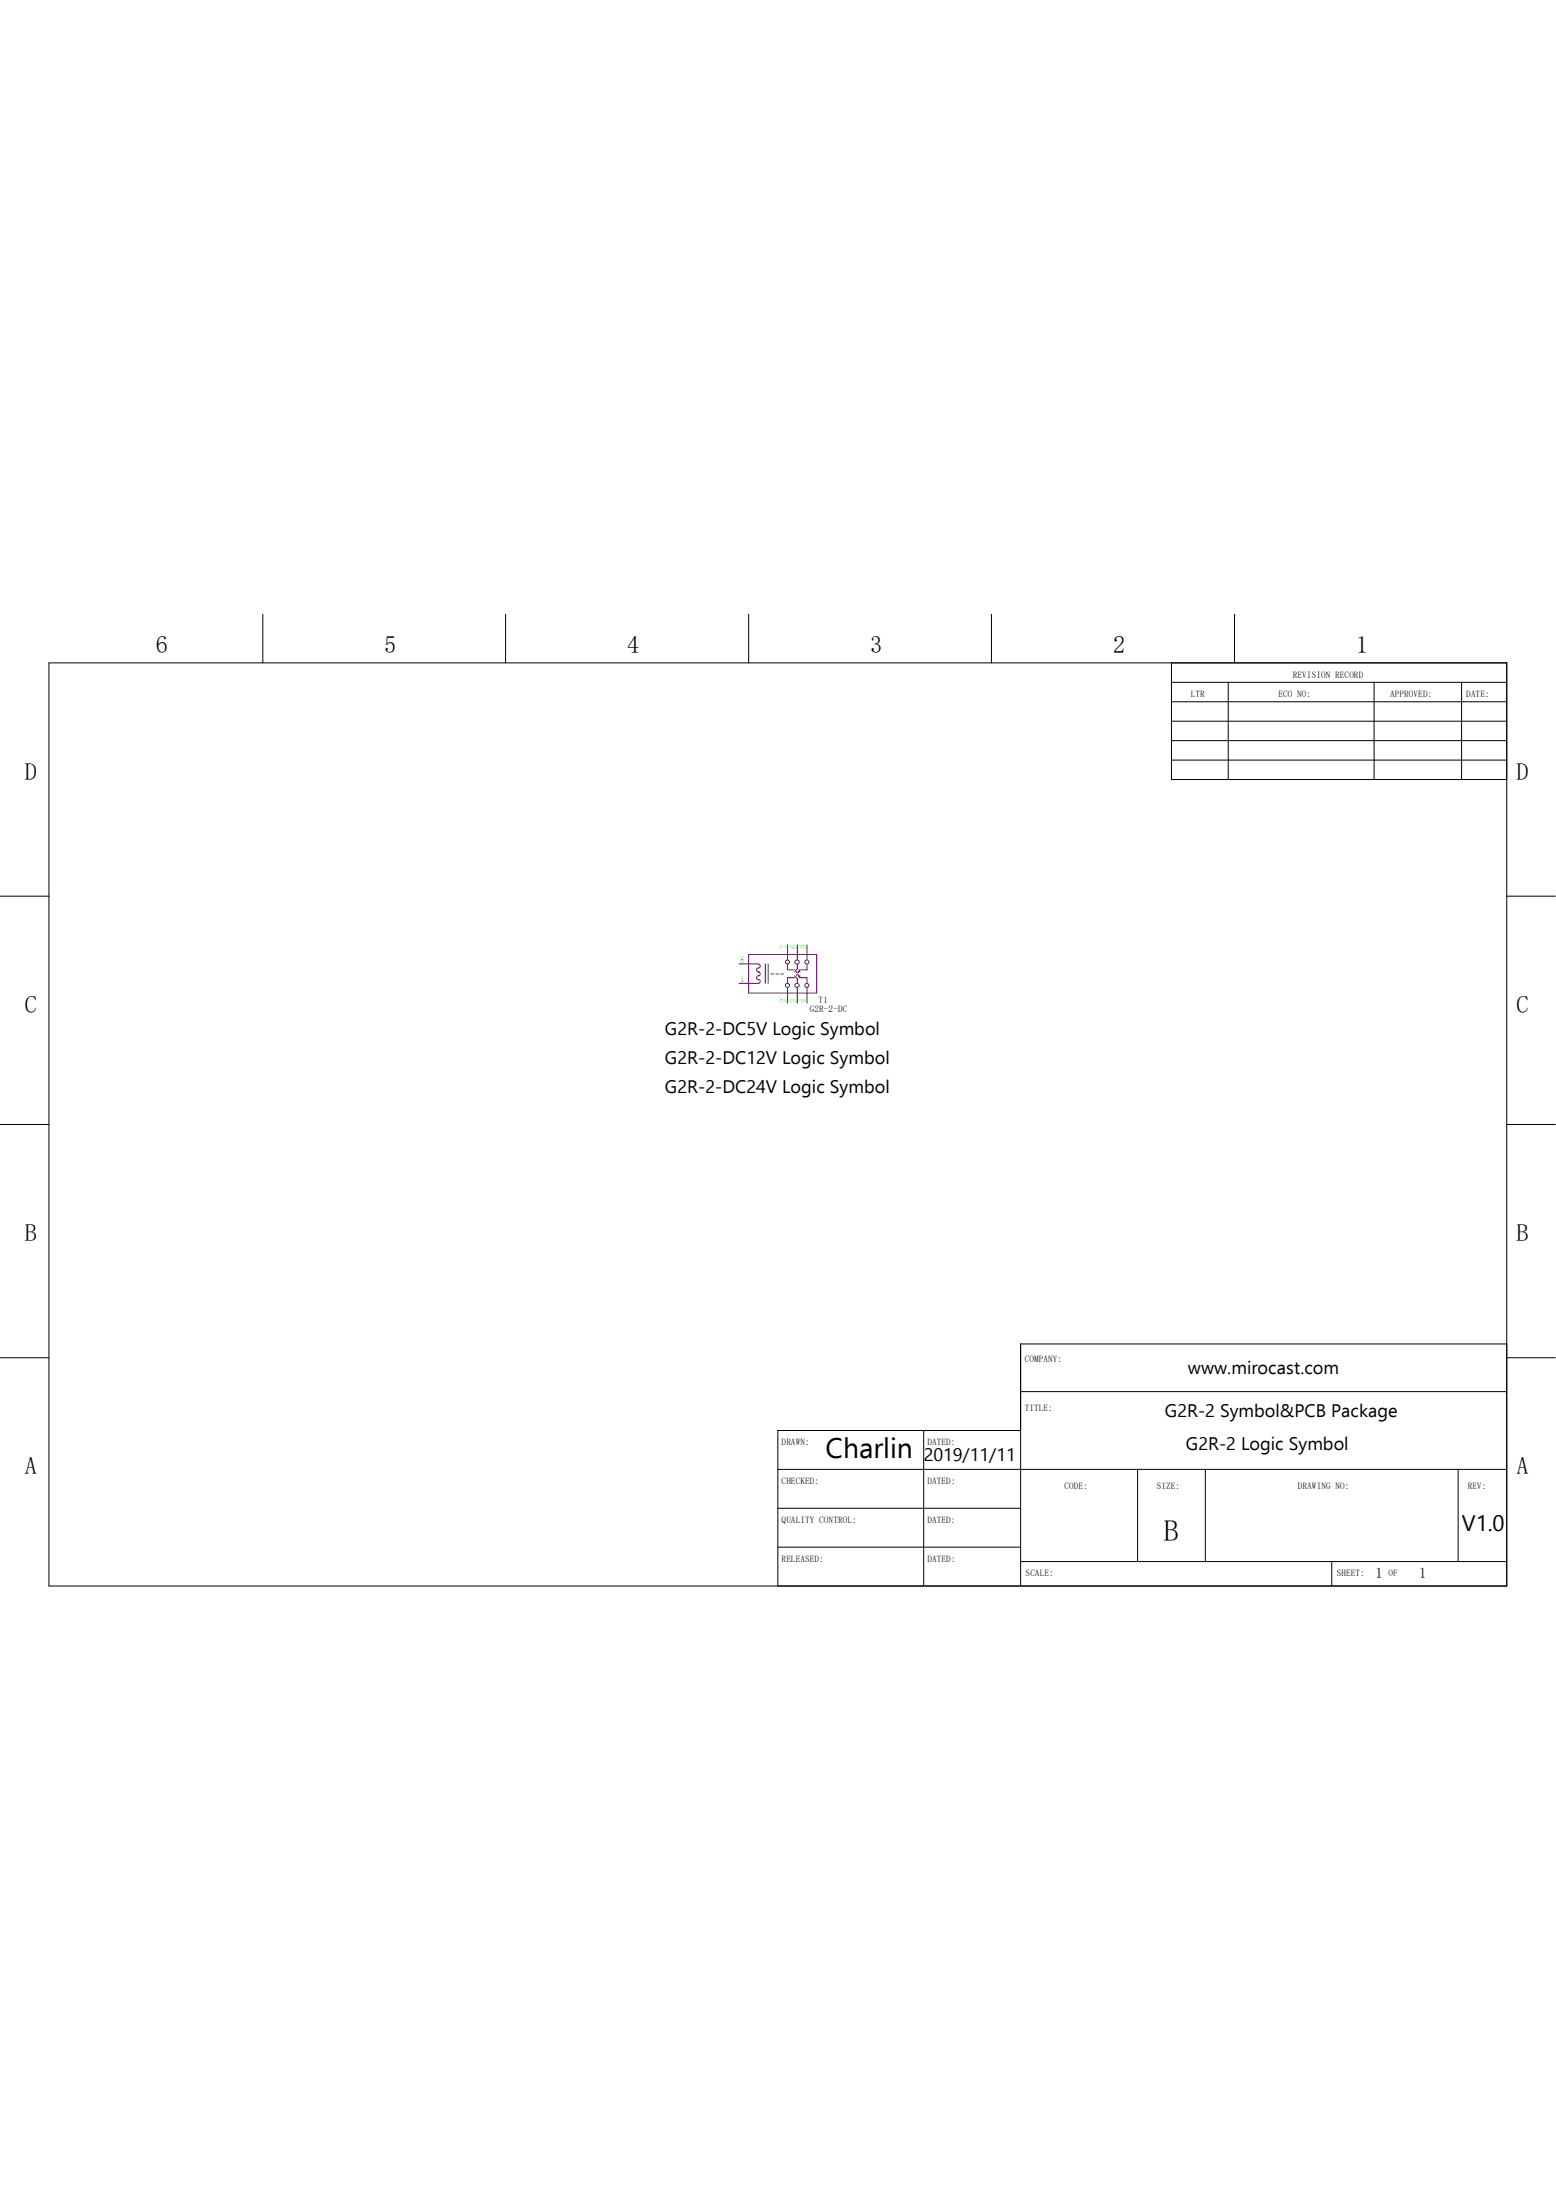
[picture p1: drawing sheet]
<svg xmlns="http://www.w3.org/2000/svg" width="210mm" height="297mm" viewBox="0 0 210 297" stroke-linecap="round" stroke-linejoin="round" font-family="sans-serif">
<g fill="none" stroke="#800080" stroke-width=".13">
<path d="M99.7 130.1h2.7M101 128.9h9.2v5.2h-9.2zM102.4 131.2h.1M102.4 130.2h.1l.1 .2-.1 .2-.3 .2-.1 .1 .1 .2 .2 .1M102.4 131.2l.1 .1 .1 .2-.1 .2-.3 .1-.1 .2 .1 .2 .3 .1 .1 .2-.1 .2-.1 .1h-2.7M103.3 130.1v2.7M103.7 130.1v2.7M104.1 131.5h.3M104.7 131.5h.4M105.4 131.5h.3M106.3 127.6v2M106.3 130.1v.8h.9"/>
<path d="M106.3 133.3v2.1M107.2 131.7l.4 .4v.7M107.2 132h-.9v.8M107.5 131.7l.2-.1h.1v.2M107.6 127.6v2M107.6 130.1v.7l-.4 .4M107.6 133.3v2.1M107.7 131.7l.2 .2 .1-.2M107.9 131.1l-.1 .2h-.1l-.2-.1M107.9 132h1v.8M107.9 131.1l-.2 .1M107.9 131.1l.1 .1"/>
<path d="M108.9 130.1v.8h-1M108.9 127.6v2M108.9 133.3v2.1"/>
<circle cx="106.3" cy="129.9" r=".28"/>
<circle cx="106.3" cy="133" r=".28"/>
<circle cx="107.6" cy="129.9" r=".29"/>
<circle cx="107.6" cy="133" r=".29"/>
<circle cx="108.9" cy="129.9" r=".28"/>
<circle cx="108.9" cy="133" r=".28"/>
</g>
<g fill="none" stroke="#000" stroke-width=".13">
<path d="M6.6 89.5h196.8v124.6h-196.8zM35.5 82.9v6.6M68.2 82.9v6.6M101 82.9v6.6M133.8 82.9v6.6M158.1 92.1h45.3M158.1 94.7h45.3M158.1 100h45.3M158.1 89.5v15.7h45.3M158.1 97.4h45.3M165.8 92.1v13.1M166.6 82.9v6.6"/>
<path d="M185.5 92.1v13.1M197.3 92.1v13.1M158.1 102.6h45.3M0 121h6.6M203.4 121h6.5M0 151.8h6.6M203.4 151.8h6.5M0 183.3h6.6M105 198.4h98.4M124.7 193.1v21M137.8 187.9h65.6M137.8 193.1h-32.8v21"/>
<path d="M153.5 198.4v12.4M162.7 198.4v12.4M196.8 198.4v12.4M203.4 181.4h-65.6v32.7M203.4 183.3h6.5M105 203.6h32.8M105 208.9h32.8M137.8 210.8h65.6M179.7 210.8v3.3"/>
</g>
<text font-size="4" x="157.1" y="208">B</text>
<text font-size="3.8" x="111.4" y="196.9">Charlin</text>
<g font-size="3.3">
<text x="21" y="88.2">6</text>
<text x="51.9" y="88.2">5</text>
<text x="84.7" y="88.2">4</text>
<text x="117.4" y="88.2">3</text>
<text x="150.2" y="88.2">2</text>
<text x="183" y="88.2">1</text>
<text x="3.3" y="105.2">D</text>
<text x="204.7" y="105.2">D</text>
<text x="3.3" y="136.7">C</text>
<text x="204.7" y="136.7">C</text>
<text x="3.3" y="167.6">B</text>
<text x="204.7" y="167.6">B</text>
<text x="3.3" y="199">A</text>
<text x="204.7" y="199">A</text>
</g>
<text font-size="3" x="197.3" y="206.7">V1.0</text>
<g font-size="2.5">
<text x="89.7" y="139.7">G2R-2-DC5V Logic Symbol</text>
<text x="89.7" y="143.7">G2R-2-DC12V Logic Symbol</text>
<text x="89.7" y="147.6">G2R-2-DC24V Logic Symbol</text>
<text x="160.3" y="185.5">www.mirocast.com</text>
<text x="157.2" y="191.3">G2R-2 Symbol&amp;PCB Package</text>
<text x="124.7" y="197.3">2019/11/11</text>
<text x="160.1" y="195.7">G2R-2 Logic Symbol</text>
</g>
<g font-size="2">
<text x="185.7" y="213">1</text>
<text x="191.6" y="213">1</text>
</g>
<g font-size="1.2">
<text x="160.7" y="94.1">LTR</text>
<text x="172.6" y="94.1">ECO NO:</text>
<text x="174.5" y="91.5">REVISION RECORD</text>
<text x="187.6" y="94.1">APPROVED:</text>
<text x="197.9" y="94.1">DATE:</text>
<text x="109.3" y="136.6">G2R-2-DC</text>
<text x="138.3" y="183.9">COMPANY:</text>
<text x="138.3" y="190.5">TITLE:</text>
<text x="105.5" y="195.1">DRAWN:</text>
<text x="125.2" y="195.1">DATED:</text>
<text x="105.5" y="200.3">CHECKED:</text>
<text x="125.2" y="200.3">DATED:</text>
<text x="143.7" y="201">CODE:</text>
<text x="156.1" y="201">SIZE:</text>
<text x="175.2" y="201">DRAWING NO:</text>
<text x="198.1" y="201">REV:</text>
<text x="105.5" y="205.6">QUALITY CONTROL:</text>
<text x="125.2" y="205.6">DATED:</text>
<text x="105.5" y="210.8">RELEASED:</text>
<text x="125.2" y="210.8">DATED:</text>
<text x="138.4" y="212.8">SCALE:</text>
<text x="180.4" y="212.8">SHEET:</text>
<text x="187.4" y="212.8">OF</text>
</g>
<g font-size="1.2" fill="#0f0">
<text x="99.9" y="130">8</text>
<text x="106.2" y="128.1" transform="rotate(-90 106.2 128.1)">7</text>
<text x="107.5" y="128.1" transform="rotate(-90 107.5 128.1)">6</text>
<text x="108.8" y="128.1" transform="rotate(-90 108.8 128.1)">5</text>
<text x="99.9" y="132.6">1</text>
<text x="106.2" y="135.4" transform="rotate(-90 106.2 135.4)">2</text>
<text x="107.5" y="135.4" transform="rotate(-90 107.5 135.4)">3</text>
<text x="108.8" y="135.4" transform="rotate(-90 108.8 135.4)">4</text>
</g>
<text font-size="1.2" fill="#000080" x="110.5" y="135.4">T1</text>
</svg>
